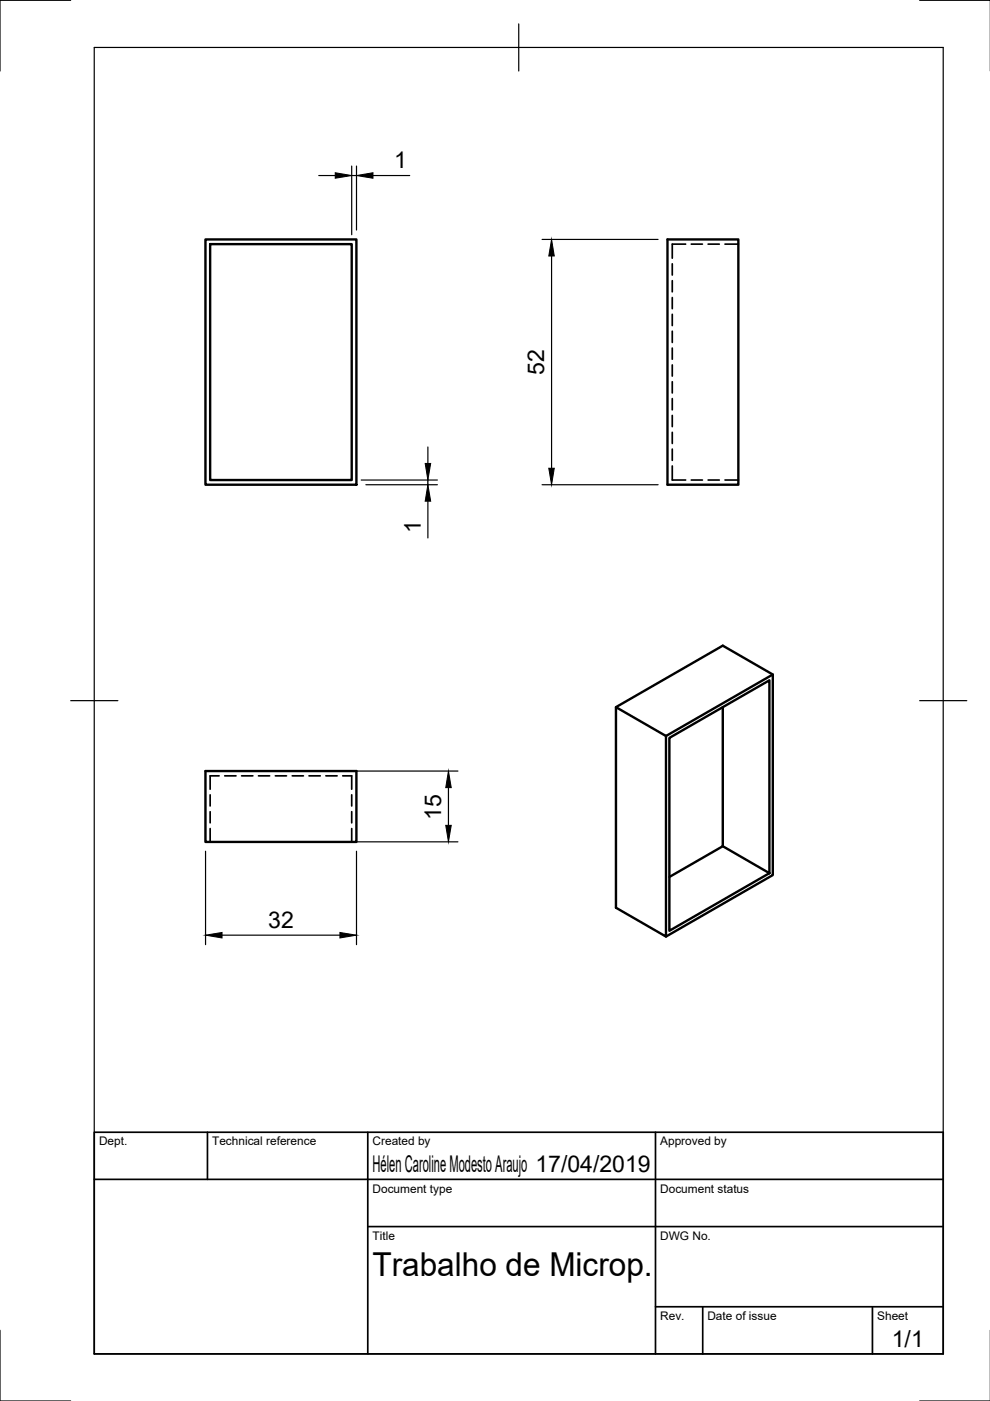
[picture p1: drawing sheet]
<svg xmlns="http://www.w3.org/2000/svg" width="210mm" height="297mm" viewBox="0 0 210 297" stroke-linecap="round" stroke-linejoin="round" font-family="sans-serif">
<!-- layer: Visible -->
<path d="M43.6 50.8h32v52h-32zM44.6 51.8h30v50h-30zM141.5 50.8h15v52h-15zM141.2 156v42.6l-10.6-6.1v-42.6l22.6-13 10.7 6.1v42.5l-22.7 13.1M153.2 149.9v29.5l-11.3 6.5M163.9 143l-22.7 13-10.6-6.1M43.6 163.5h32v15h-32zM153.2 179.4l9.9 5.7v-40.9l-21.2 12.2v40.9l21.2-12.2" fill="none" stroke="#000" stroke-width=".51"/>
<!-- layer: Hidden -->
<g fill="none" stroke="#000" stroke-width=".36">
<path d="M142.5 55.9v2.4M142.5 59.5v2.4M145.4 51.8h-2.9v2.9M146.6 51.8h2.3M150.1 51.8h2.4M153.7 51.8h2.8M142.5 63.1v2.4M142.5 66.6v2.4M142.5 70.2v2.4M142.5 73.8v2.4M142.5 77.4v2.3M142.5 80.9v2.4"/>
<path d="M142.5 84.5v2.4M142.5 88.1v2.4M142.5 91.7v2.3M142.5 95.2v2.4M142.5 98.8v3h2.9M146.6 101.8h2.3M150.1 101.8h2.4M153.7 101.8h2.8M44.6 168.5v2.4M44.6 172.1v2.4M44.6 175.7v2.8M46.5 164.5h-1.9v2.8"/>
<path d="M47.6 164.5h2.4M51.2 164.5h2.4M54.8 164.5h2.4M58.4 164.5h2.3M62 164.5h2.3M65.5 164.5h2.4M69.1 164.5h2.4M72.7 164.5h1.9v2.8M74.6 168.5v2.4M74.6 172.1v2.4M74.6 175.7v2.8"/>
</g>
<!-- layer: Border -->
<path d="M15 .1h-15v15M20 10.1h180v276.9h-180zM110 5.1v10M195 .1h15M15 148.6h10M195 148.6h10M0 282.1v14.9h15M195 297h15" fill="none" stroke="#000" stroke-width=".25"/>
<!-- layer: TitleBlock -->
<path d="M20 240.1h180v46.9h-180zM20 250h180M44 240.1v9.9M78 240.1v46.9M139 240.1v46.9M78 260.1h122M139 277.1h61M149 277.1v9.9M185 277.1v9.9" fill="none" stroke="#000" stroke-width=".36"/>
<!-- layer: Dimensions -->
<g fill="none" stroke="#000" stroke-width=".25">
<path d="M67.6 37.2h3.5M74.6 35.2v14.6M74.6 37.2h1M75.6 35.2v13.6M79.1 37.2h7.8M114.9 50.8h24.6M116.9 54.3v45M90.7 94.8v3.5M76.6 101.8h16.1M77.6 102.8h15.1M90.7 101.8v1M90.7 106.3v7.8"/>
<path d="M114.9 102.8h24.6M45.6 163.5h51.5M45.6 178.5h51.5M95.1 167v8M43.6 180.5v19.8M47.1 198.3h25M75.6 180.5v19.8"/>
</g>
<path d="M71.1 36.6l3.5 .6-3.5 .6zM75.6 37.2l3.5-.6v1.2zM116.9 50.8l.6 3.5h-1.1zM90.1 98.3h1.2l-.6 3.5zM116.4 99.3h1.1l-.6 3.5zM90.7 102.8l.6 3.5h-1.2zM95.1 163.5l.6 3.5h-1.2zM94.5 175h1.2l-.6 3.5zM43.6 198.3l3.5-.6v1.2zM72.1 197.7l3.5 .6-3.5 .6z" fill="#000" stroke="#000" stroke-width=".21"/>
<text font-size="7" x="79" y="270.6">Trabalho de Microp.</text>
<g font-size="4.9">
<text x="83.5" y="35.7">1</text>
<text x="115.4" y="79.5" transform="rotate(-90 115.4 79.5)">52</text>
<text x="89.2" y="113.1" transform="rotate(-90 89.2 113.1)">1</text>
<text x="93.5" y="173.9" transform="rotate(-90 93.5 173.9)">15</text>
<text x="56.9" y="196.7">32</text>
<text x="79" y="248.5">Hélen Caroline Modesto Araujo 17/04/2019</text>
<text x="189.1" y="285.7">1/1</text>
</g>
<g font-size="2.5">
<text x="21" y="242.9">Dept.</text>
<text x="45" y="242.9">Technical reference</text>
<text x="79" y="242.9">Created by</text>
<text x="140" y="242.9">Approved by</text>
<text x="79" y="252.8">Document type</text>
<text x="140" y="252.8">Document status</text>
<text x="79" y="262.9">Title</text>
<text x="140" y="262.9">DWG No.</text>
<text x="140" y="279.9">Rev.</text>
<text x="150" y="279.9">Date of issue</text>
<text x="186" y="279.9">Sheet</text>
</g>
</svg>
